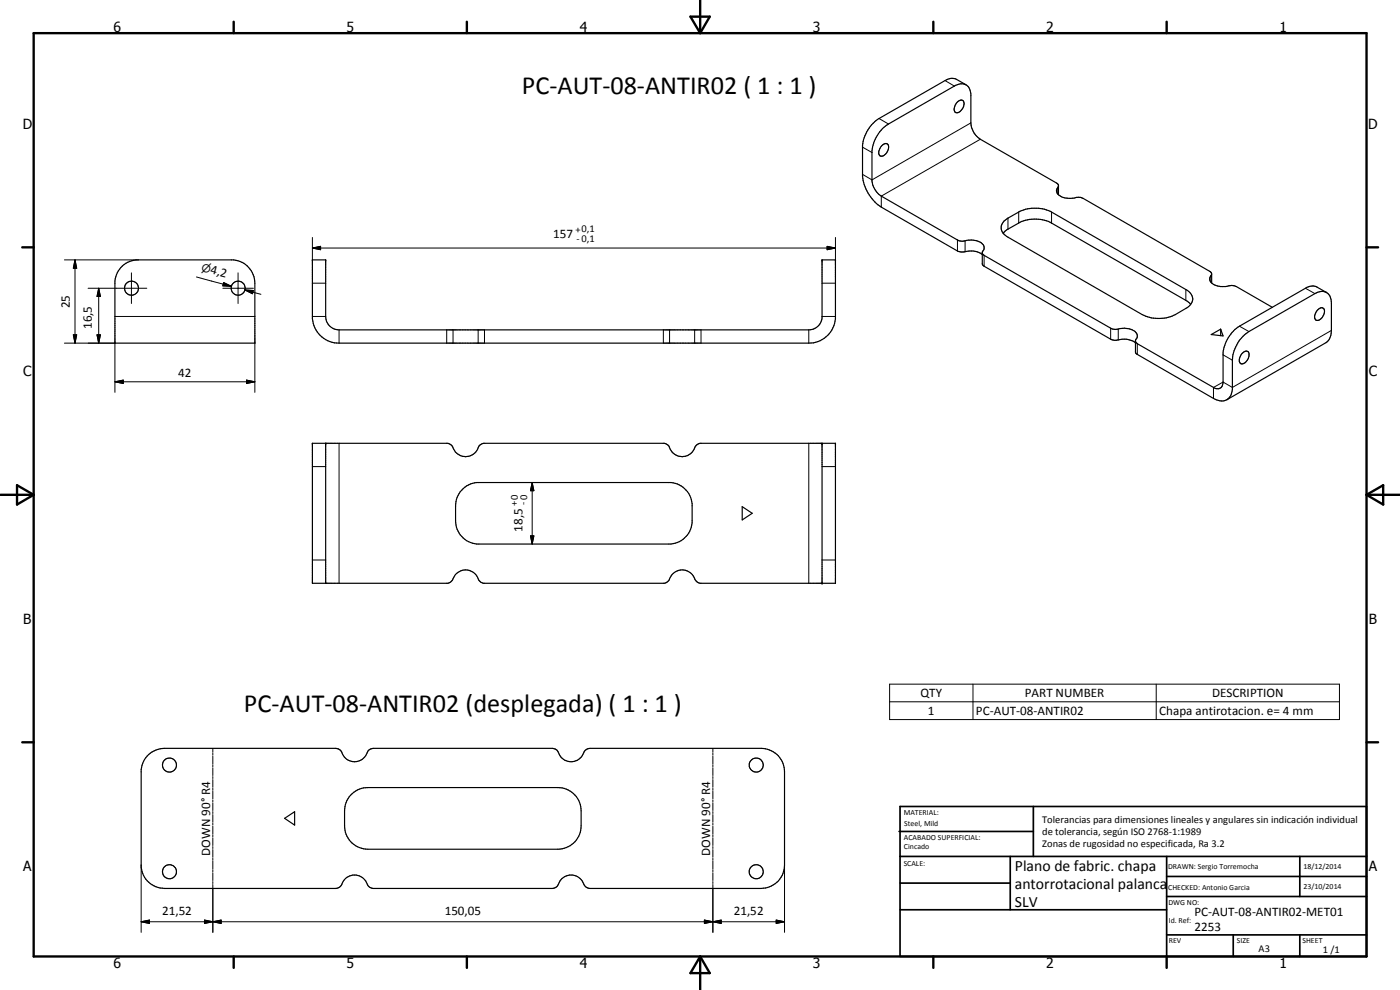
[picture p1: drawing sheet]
<svg xmlns="http://www.w3.org/2000/svg" width="420mm" height="297mm" viewBox="0 0 420 297" stroke-linecap="round" stroke-linejoin="round" font-family="sans-serif">
<g fill="none" stroke="#000" stroke-width=".35">
<path d="M287.1 30.9a1.28 1.28 0 0 1 2.1-.4 2.64 2.64 0 0 1-2.4 3.3 1.78 1.78 0 0 1 0-2.6zM289.9 25.4l-2.8-1.6a3.3 3.3 0 0 0-3.5 .4l-19.8 11.4a11.1 11.1 0 0 0-4.9 8v9.3a12.9 12.9 0 0 0 5.6 9.2l22.8 13.2a5.1 5.1 0 0 0 3.8 0l1.9 .2 1.8 .9M264.7 43.7a1.13 1.13 0 0 1 1.6-.5 1.13 1.13 0 0 1 .3 1.7 2.11 2.11 0 0 1-2.5 1.8 2.49 2.49 0 0 1 .6-3zM317.7 58.4v-2.9l-.4-.5-23.1-13.2a6.4 6.4 0 0 1-2.8-4.9v-8.7a2.96 2.96 0 0 0-1.7-2.9 2.96 2.96 0 0 0-3.3 .5l-19.8 11.4a10.9 10.9 0 0 0-4.9 8.1v9.1a6.4 6.4 0 0 0 2.8 4.4l22.8 13.2a6.4 6.4 0 0 0 3.8 .1 4.2 4.2 0 0 1 4.2 1.9v.8l-.5 .8v3.6l.5 .7 38 21.9a3.8 3.8 0 0 0 3.2 0 6 6 0 0 1 4.3 1.1M317.7 55.9a1.74 1.74 0 0 0 0 2.5M317.7 58.4a7 7 0 0 0 6 .8l1.4 .3 37.9 21.9a1.02 1.02 0 0 1 .6 .9 1.02 1.02 0 0 1-.5 .9 2.27 2.27 0 0 0 2.3 2.6 8.4 8.4 0 0 0 4.2-.2l1.4 .4 10.8 6.2M93.8 78h3.9v17a4 4 0 0 0 4.1 4h140.9a4 4 0 0 0 4-3.6v-17.4h4v17.7a8.1 8.1 0 0 1-8 7.3h-140.9a8 8 0 0 1-8-7.3zM294.8 76l.5 .6 38 21.9a3.2 3.2 0 0 0 2.8 .1 4.6 4.6 0 0 1 5.2 1.8v.9l-.5 .8v3.6l.1 .4 23.3 13.4a3.9 3.9 0 0 0 4 .4M301.1 70l1.4-1.3a17.2 17.2 0 0 1 5.3-2.6 10.7 10.7 0 0 1 7.8 .8l40.3 23.2 1.4 1.3M301.3 66.3l4.8-2.9a11.5 11.5 0 0 1 8.5-.2l41.3 23.7a2.97 2.97 0 0 1 2.1 2.8 2.97 2.97 0 0 1-2.1 2.8l-3.2 1.9a11.3 11.3 0 0 1-9.9 0l-40.3-23.2a2.91 2.91 0 0 1-1.2-4.9zM36.3 80.3a7.1 7.1 0 0 1 4.5-2.3h29.3a7.1 7.1 0 0 1 6.4 7v18h-42v-18.7l.7-2.5zM363.6 82.2v2.7"/>
<path d="M366.3 98.8v1.9M395.5 93a1.08 1.08 0 0 1 1-.7 1.08 1.08 0 0 1 1 .7 2.66 2.66 0 0 1-2.5 3.1 2.12 2.12 0 0 1 .5-3.1zM398.1 87.8l-2.8-1.7a3.3 3.3 0 0 0-3.5 .4l-19.8 11.4a10.9 10.9 0 0 0-4.9 8v8.7a1.75 1.75 0 0 1-.9 1.9 1.75 1.75 0 0 1-2-.3l-22.9-13.1-.5-.6M363.5 100.4l2.8-1.6 .8 2zM372.8 106l.5-.4a.94 .94 0 0 1 1.6 .4 2.68 2.68 0 0 1-2.5 3.1 2.39 2.39 0 0 1 .4-3.1zM373 100.9l1.8-1.4 19.8-11.4a3 3 0 0 1 3.5-.3 3 3 0 0 1 1.5 3.2v8.1a4.4 4.4 0 0 1-1.7 3.7l-29.7 17.1a3.8 3.8 0 0 0 1.7-3.1v-8.7a11.2 11.2 0 0 1 3.1-7.2zM93.8 133h40.6a2.36 2.36 0 0 1 1.8 1.8 4.1 4.1 0 0 0 4.1 2.2 4.1 4.1 0 0 0 3.5-3.2l1.3-.8h54.3l1.3 .8a4.2 4.2 0 0 0 4.1 3.2 4.2 4.2 0 0 0 4-3.2l1.3-.8h40.6v42h-40.6a2.86 2.86 0 0 1-2-2.2 4.1 4.1 0 0 0-4.2-1.7 4.1 4.1 0 0 0-3.2 3.1l-1.3 .8h-54.3a2.89 2.89 0 0 1-2-2.2 4.1 4.1 0 0 0-4.2-1.7 4.1 4.1 0 0 0-3.2 3.1l-1.3 .8h-40.6zM97.7 133v42M246.7 133v42M139 146.6l2.2-1.4 1.9-.4h58.3a7.1 7.1 0 0 1 6.3 6.3v5.8a7.1 7.1 0 0 1-6.3 6.3h-58.3a7.1 7.1 0 0 1-6.4-6.9v-4.5a6.8 6.8 0 0 1 2.3-5.2zM222.7 152l3.1 2-3.1 2zM44.2 226.8a7.4 7.4 0 0 1 5.1-2.3h51.4a2.14 2.14 0 0 1 2.1 1.8 4.1 4.1 0 0 0 4.2 2.2 4.1 4.1 0 0 0 3.4-3.2l.8-.6 .8-.2h53.8a1.95 1.95 0 0 1 1.8 1.4 4.1 4.1 0 0 0 4.2 2.6 4.1 4.1 0 0 0 3.7-3.2l.7-.6 .9-.2h51.3a7 7 0 0 1 7 7.1v27.9a7 7 0 0 1-7 7.1h-51.3a2.65 2.65 0 0 1-2.4-2.3 4 4 0 0 0-3.9-1.7 4 4 0 0 0-3.3 2.9l-.6 .7-1.1 .4h-53.8a2.49 2.49 0 0 1-2.2-2.3 4.1 4.1 0 0 0-4.2-1.7 4.1 4.1 0 0 0-3.2 3.1l-.5 .5-1.2 .4h-51.4a7.1 7.1 0 0 1-6.9-6.4v-29.3l.7-2.5z"/>
<path d="M105.2 238.6a6.8 6.8 0 0 1 5.2-2.3h57a7 7 0 0 1 7 7v4.5a7 7 0 0 1-7 7h-57a7 7 0 0 1-7-7l.1-5.8 .6-1.8zM85.4 245.5l3-2v4.1z"/>
<circle cx="39.5" cy="86.5" r="2.1"/>
<circle cx="71.5" cy="86.5" r="2.11"/>
<circle cx="50.9" cy="229.6" r="2.11"/>
<circle cx="226.9" cy="229.6" r="2.12"/>
<circle cx="50.9" cy="261.5" r="2.1"/>
<circle cx="227" cy="261.5" r="2.11"/>
</g>
<g fill="none" stroke="#000" stroke-width=".3">
<path d="M263.8 35.6l2.8 1.6M283.6 24.2l2.8 1.6M291.4 36.9l-29.7 17.1-2.8-1.7M258.9 44.2l2.8 1.6M294.2 41.8l-29.7 17v3.3M317.4 56.3v1.9M19.3 78h22.2M22.5 78l.5 2.5h-1zM22.5 78v25M93.8 74.4l2.4-.5v1zM93.8 74.4h156.9M93.8 71.2v6.8"/>
<path d="M248.2 73.9l2.5 .5-2.5 .5zM250.7 71.2v6.8M287.3 72v3.3M289.6 72.3v3.2M295.3 76.6v3.3M302.5 65.4v3.3M305.7 63.6v3.3M315.6 63.6v3.3M26.4 86.5h17.7M29.6 86.5l.5 2.4h-1zM29.6 86.5v16.5M34.5 95h42"/>
<path d="M39.4 81.9v9.2M59 83.1l10.4 2.8M66.9 86.5h9.2M67.1 84.8l2.3 1.1-2.5-.1zM71.4 81.9v9.2M73.5 87l2.5 .2-.2 .9zM73.5 87l4.8 1.3M93.8 95h3.9M93.8 85h3.9M101.8 99v4M134.1 99v4M136 99v4"/>
<path d="M143.5 99v4M145.4 99v4M199.1 99v4M200.9 99v4M208.5 99v4M210.4 99v4M242.7 99v4M246.7 95h4M246.7 85h4M333.3 98.5v3.3M335.6 98.7v3.3M355.9 86.9v3.2"/>
<path d="M363.4 82.7v2M372 97.9l2.8 1.6M391.8 86.5l2.8 1.6M399.6 99.1l-29.7 17.1-2.8-1.6-2.9 1.6v3.3M19.3 103h15.2v14.7M22 100.5h1l-.5 2.5zM29.1 100.5h1l-.5 2.5zM34.5 114.6l2.5-.6v1.1zM34.5 114.6h42M74 114l2.5 .6-2.5 .5zM76.5 103v14.7M341.3 103.1v3.2"/>
<path d="M367.1 106.5l2.8 1.6M93.8 140h3.9M101.8 133v42M242.7 133v42M246.7 140h4M159.7 144.8l.5 2.4h-1zM159.7 144.8v18.4M93.8 168h3.9M159.2 160.8h1l-.5 2.4zM246.7 168h4M267 205.3h135v10.6h-135zM267 210.6h135"/>
<path d="M292 205.3v10.6M347 205.3v10.6M63.9 224.5v1.2M63.9 226v.6M63.9 226.9v2.3M63.9 229.5v.6M63.9 230.4v2.3M63.9 233v.6M63.9 233.9v2.3M63.9 236.5v.6M63.9 237.4v2.3M213.9 224.5v1.2"/>
<path d="M213.9 226v.6M213.9 226.9v2.3M213.9 229.5v.6M213.9 230.4v2.3M213.9 233v.6M213.9 233.9v2.3M213.9 236.5v.6M213.9 237.4v2.3M42.4 259.5v20.2M63.9 240v.6M63.9 240.9v2.3M63.9 243.5v.6"/>
<path d="M63.9 244.4v2.3M63.9 247v.6M63.9 247.9v2.3M63.9 250.5v.6M63.9 251.4v2.3M63.9 254v.6M63.9 254.9v2.3M63.9 257.5v.6M63.9 258.4v2.3M213.9 240v.6M213.9 240.9v2.3M213.9 243.5v.6"/>
<path d="M213.9 244.4v2.3M213.9 247v.6M213.9 247.9v2.3M213.9 250.5v.6M213.9 251.4v2.3M213.9 254v.6M213.9 254.9v2.3M213.9 257.5v.6M213.9 258.4v2.3M235.4 259.5v20.2M42.4 276.6l2.5-.5v1zM42.4 276.6h193"/>
<path d="M61.4 276.1l2.5 .5-2.5 .5zM61.4 276.1l5 1v-1l-5 1zM63.9 276.6l2.5-.5v1zM63.9 261v.6M63.9 261.9v2.3M63.9 264.5v.6M63.9 265.4v14.3M211.4 276.1l2.5 .5-2.5 .5zM213.9 276.6l2.5-.5v1zM213.9 261v.6M213.9 261.9v2.3M213.9 264.5v.6"/>
<path d="M213.9 265.4v14.3M232.9 276.1l2.5 .5-2.5 .5z"/>
</g>
<g fill="#000">
<circle cx="93.8" cy="78" r=".18"/>
<circle cx="97.7" cy="78" r=".18"/>
<circle cx="246.7" cy="78" r=".18"/>
<circle cx="250.7" cy="78" r=".18"/>
<circle cx="93.8" cy="133" r=".18"/>
<circle cx="97.7" cy="133" r=".18"/>
<circle cx="246.7" cy="133" r=".18"/>
<circle cx="250.7" cy="133" r=".18"/>
<circle cx="246.7" cy="175" r=".18"/>
</g>
<g fill="none" stroke="#000" stroke-width=".71">
<path d="M10.1 9.9h400v277.1h-400zM70.1 6.5v3.4M140.1 6.5v3.4M207.2 5h5.8l-2.9 4.9zM210.1 0v9.9M280.1 6.5v3.4M350.1 6.5v3.4M6.7 74.2h3.4M410.1 74.2h3.5M.1 148.5h10M5.1 145.6l5 2.9-5 2.9zM410.1 148.5h10"/>
<path d="M410.1 148.5l5-2.9v5.8zM6.7 222.7h3.4M410.1 222.7h3.5M70.1 287v3.4M140.1 287v3.4M210.1 287v10M210.1 287l2.9 5h-5.8zM280.1 287v3.4M350.1 287v3.4"/>
</g>
<g fill="none" stroke="#000" stroke-width=".51">
<path d="M269.8 249.5h40.3M270.1 242h140v45h-140zM270.1 257h140M303.2 257v16M310.1 242v15M350.1 257v30M390.1 257v12M270.1 265h33.1M270.1 273h80M350.1 269h60M350.1 263h60M350.1 280.5h60"/>
<path d="M370.1 280.5v6.5M390.1 280.5v6.5"/>
</g>
<g fill="#000">
<path d="M93.8 74.4l2.4-.5v1zM248.2 73.9l2.5 .5-2.5 .5zM22.5 78l.5 2.5h-1zM29.6 86.5l.5 2.4h-1zM67.1 84.8l2.3 1.1-2.5-.1zM73.5 87l2.5 .2-.2 .9zM22 100.5h1l-.5 2.5zM29.1 100.5h1l-.5 2.5zM34.5 114.6l2.5-.6v1.1zM74 114l2.5 .6-2.5 .5zM159.7 144.8l.5 2.4h-1zM159.2 160.8h1l-.5 2.4z"/>
<path d="M42.4 276.6l2.5-.5v1zM61.4 276.1l2.5 .5-2.5 .5zM63.9 276.6l2.5-.5v1zM211.4 276.1l2.5 .5-2.5 .5zM213.9 276.6l2.5-.5v1zM232.9 276.1l2.5 .5-2.5 .5z"/>
</g>
<g font-size="7.9">
<text x="156.6" y="28.2">PC-AUT-08-ANTIR02 ( 1 : 1 )</text>
<text x="73.2" y="213.5">PC-AUT-08-ANTIR02 (desplegada) ( 1 : 1 )</text>
</g>
<g font-size="4.7">
<text x="304.6" y="261.2">Plano de fabric. chapa</text>
<text x="304.6" y="266.6">antorrotacional palanca</text>
<text x="304.6" y="272">SLV</text>
</g>
<g font-size="4.2">
<text x="34" y="9.6">6</text>
<text x="104" y="9.6">5</text>
<text x="174" y="9.6">4</text>
<text x="244" y="9.6">3</text>
<text x="314" y="9.6">2</text>
<text x="384" y="9.6">1</text>
<text x="6.8" y="38.7">D</text>
<text x="410.6" y="38.7">D</text>
<text x="7" y="112.9">C</text>
<text x="410.8" y="112.9">C</text>
<text x="7" y="187.1">B</text>
<text x="410.8" y="187.1">B</text>
<text x="7" y="261.4">A</text>
<text x="410.8" y="261.4">A</text>
<text x="34" y="290.4">6</text>
<text x="104" y="290.4">5</text>
<text x="174" y="290.4">4</text>
<text x="244" y="290.4">3</text>
<text x="314" y="290.4">2</text>
<text x="384" y="290.4">1</text>
</g>
<g font-size="3.9">
<text x="166.1" y="71.5">157</text>
<text x="63" y="82" transform="rotate(15 63 82)">4,2</text>
<text x="21" y="92.5" transform="rotate(-90 21 92.5)">25</text>
<text x="27.5" y="98.7" transform="rotate(-90 27.5 98.7)">16,5</text>
<text x="53.5" y="113.1">42</text>
<text x="156.8" y="159.6" transform="rotate(-90 156.8 159.6)">18,5</text>
<text x="276.3" y="209.2">QTY</text>
<text x="307.5" y="209.2">PART NUMBER</text>
<text x="363.8" y="209.2">DESCRIPTION</text>
<text x="278.5" y="214.5">1</text>
<text x="292.9" y="214.5">PC-AUT-08-ANTIR02</text>
<text x="347.9" y="214.6">Chapa antirotacion. e= 4 mm</text>
<text x="63.1" y="256.7" transform="rotate(-90 63.1 256.7)">DOWN 90° R4</text>
<text x="213.1" y="256.7" transform="rotate(-90 213.1 256.7)">DOWN 90° R4</text>
<text x="48.7" y="274.5">21,52</text>
<text x="133.5" y="274.5">150,05</text>
<text x="220.2" y="274.5">21,52</text>
<text x="358.5" y="275">PC-AUT-08-ANTIR02-MET01</text>
<text x="358.5" y="279.4">2253</text>
</g>
<text font-size="3.3" x="60.3" y="81.2" transform="rotate(15 60.3 81.2)">n</text>
<g font-size="3.1">
<text x="172.7" y="69.8">+0,1</text>
<text x="173" y="72.5">-0,1</text>
<text x="155.3" y="151.9" transform="rotate(-90 155.3 151.9)">+0</text>
<text x="158" y="151.6" transform="rotate(-90 158 151.6)">-0</text>
<text x="312.7" y="246.8">Tolerancias para dimensiones lineales y angulares sin indicación individual</text>
<text x="312.7" y="250.4">de tolerancia, según ISO 2768-1:1989</text>
<text x="312.7" y="254">Zonas de rugosidad no especificada, Ra 3.2</text>
<text x="377.7" y="285.6">A3</text>
<text x="397" y="285.9">1 /1</text>
</g>
<g font-size="2.4">
<text x="271.2" y="244.4">MATERIAL:</text>
<text x="271.3" y="252">ACABADO SUPERFICIAL:</text>
<text x="271.4" y="247.9">Steel, Mild</text>
<text x="271.3" y="254.6">Cincado</text>
<text x="271.2" y="259.7">SCALE:</text>
<text x="350.6" y="260.8">DRAWN: Sergio Torremocha</text>
<text x="391.2" y="260.6">18/12/2014</text>
<text x="350.6" y="267">CHECKED: Antonio Garcia</text>
<text x="391.2" y="266.7">23/10/2014</text>
<text x="350.6" y="271.4">DWG NO:</text>
<text x="350.8" y="276.9">Id. Ref:</text>
<text x="350.8" y="282.8">REV</text>
<text x="371.2" y="282.9">SIZE</text>
<text x="390.9" y="282.9">SHEET</text>
</g>
</svg>
